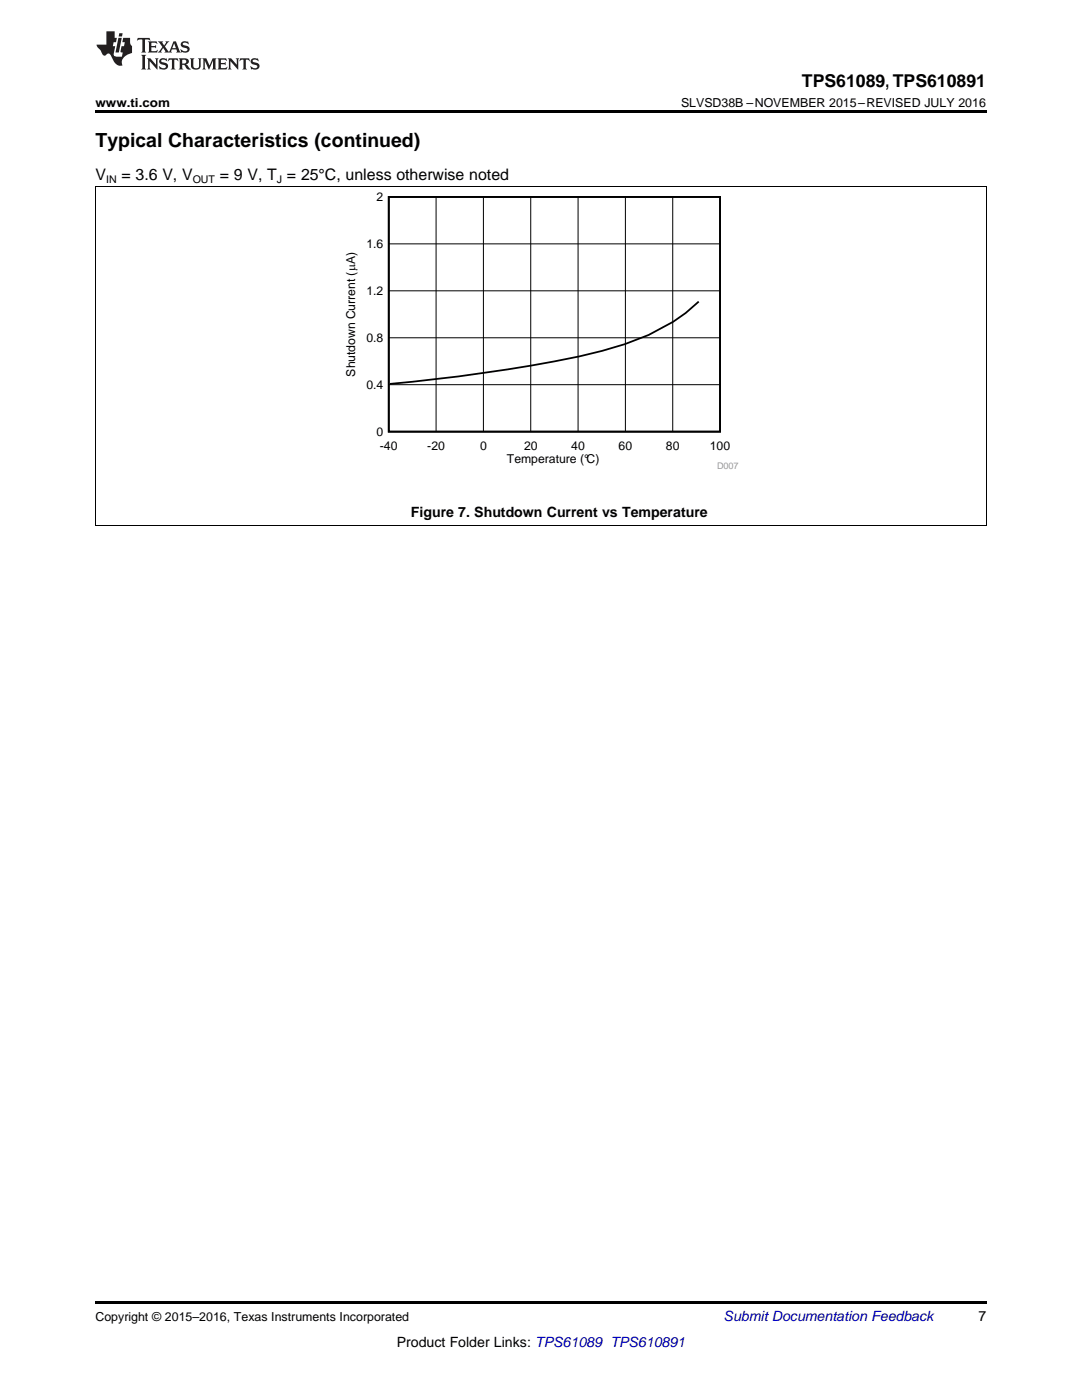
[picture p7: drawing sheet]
<svg xmlns="http://www.w3.org/2000/svg" width="216mm" height="279mm" viewBox="0 0 216 279" stroke-linecap="round" stroke-linejoin="round" font-family="sans-serif">
<path d="M19 259.7h177.8v.5h-177.8z" fill="#000"/>
<path d="M19.1 37.2v67.8M196.8 37.2v67.8M19 104.9h177.8" fill="none" stroke="#000" stroke-width=".2"/>
<path d="M68.5 38.4h78.9v55.2h-78.9z" fill-rule="evenodd" fill="#fff"/>
<path d="M77.6 39.3h66.1v46.8h-66.1zM139.4 60.2a36.7 36.7 0 0 1-14.7 8.5 182 182 0 0 1-28.3 5.7l-4.9 .7-13.7 1.5" fill="none" stroke="#000" stroke-width=".35"/>
<path d="M19 37.2h177.8M87 39.3v46.9M96.5 39.3v46.9M105.9 39.3v46.9M115.3 39.3v46.9M124.8 39.3v46.9M134.2 39.3v46.9M77.6 58h66.1M77.6 48.7h66.1M77.6 76.8h66.1M77.6 67.4h66.1" fill="none" stroke="#000" stroke-width=".2"/>
<path d="M19 22h177.8v.5h-177.8z" fill="#000"/>
<g fill="#231f20">
<path d="M27.5 7.6l-.1 .5 .4-.2h.6v.1v2.1l-.2 .4h1l-.3-.4v-2.1l.1-.1h.5l.5 .2-.2-.5zM29.5 8.3l.2 .3v1.5l-.2 .4h1.8l.2-.6a1.04 1.04 0 0 1-1.3 .2v-.7h.6l.3 .2v-.6l-.3 .2h-.6v-.6l.8-.1 .4 .3-.2-.5zM31.5 8.3l.9 1.1-.9 1.1h.8l-.2-.2 .5-.7 .4 .7-.2 .2h1.5l-.1-.2 .1-.4h.9l.1 .4-.2 .2h1l-.3-.3-.7-1.9h-.5l-.9 2-.8-1 .9-1h-.8l.1 .3-.3 .5-.4-.6 .2-.2zM34.7 8.6l.4 1h-.7zM36.3 8.4a.63 .63 0 0 0-.2 .7 .63 .63 0 0 0 .6 .4l.6 .2 .1 .2a.75 .75 0 0 1-.7 .4 .75 .75 0 0 1-.6-.5l.1 .7 .1-.1a1.11 1.11 0 0 0 1.5-.6 1.13 1.13 0 0 0-1.2-.8l-.1-.4a1.04 1.04 0 0 1 1.2 .2l-.2-.5-.1 .1-.5-.2zM28.2 10.9l.2 .4v2.2l-.2 .4h1l-.3-.4v-2.2l.3-.4zM29.3 11.6l.3 .4v1.5l-.3 .4h.8l-.2-.4v-1.3l1.5 1.7v-1.9l.2-.4h-.7l.2 .4v.9l-1.1-1.3zM32 11.8a.62 .62 0 0 0-.2 .7 .62 .62 0 0 0 .6 .4l.6 .1 .1 .3a.76 .76 0 0 1-.7 .3 .76 .76 0 0 1-.6-.4l.1 .7 .1-.1a1.11 1.11 0 0 0 1.5-.6 1.13 1.13 0 0 0-1.2-.8l-.1-.4a1.04 1.04 0 0 1 1.2 .2l-.2-.6-.1 .1-.5-.1zM33.7 11.6l-.2 .6a.61 .61 0 0 1 .8-.3v1.6l-.2 .4h.9l-.2-.4v-1.6a.63 .63 0 0 1 .8 .3l-.2-.6zM35.6 11.6l.3 .4v1.5l-.3 .4h1l-.2-.2v-.8l.5 .2a.76 .76 0 0 0 1.2 .7l-1-1a.58 .58 0 0 0 .6-.5 .58 .58 0 0 0-.5-.6zM36.4 11.9h.1a.45 .45 0 0 1 .5 .1 .45 .45 0 0 1 .1 .5l-.7 .2zM37.9 11.6l.2 .2a2.17 2.17 0 0 0 .3 1.9 .99 .99 0 0 0 1.6-.6v-1.1l.2-.4h-.7l.2 .2a1.92 1.92 0 0 1-.2 1.8 .6 .6 0 0 1-.9-.5v-1.1l.2-.4zM40.4 11.6l.2 .4v1.5l-.2 .4h.7l-.2-.4v-1.4l.8 1.8 .8-1.8v1.4l-.2 .4h.9l-.2-.4v-1.5l.2-.4h-.8l-.6 1.5-.6-1.5zM43.4 11.6l.2 .4v1.5l-.2 .4h1.8l.2-.6a1.04 1.04 0 0 1-1.3 .1v-.6h.5l.4 .2v-.6l-.4 .2h-.5v-.7h.8l.3 .3-.1-.6zM45.5 11.6l.2 .4v1.5l-.2 .4h.7l-.2-.4v-1.3l1.5 1.7v-1.9l.2-.4h-.7l.2 .4v.9l-1.1-1.3zM47.9 11.6l-.1 .6a.61 .61 0 0 1 .8-.3v1.6l-.3 .4h1l-.3-.4 .1-1.6a.63 .63 0 0 1 .7 .3l-.1-.6zM50.2 11.8a.62 .62 0 0 0-.2 .7 .62 .62 0 0 0 .6 .4l.6 .1 .2 .3a.76 .76 0 0 1-.8 .3 .76 .76 0 0 1-.6-.4l.1 .7 .2-.1a1.11 1.11 0 0 0 1.5-.6 1.13 1.13 0 0 0-1.3-.8l-.1-.4a1.04 1.04 0 0 1 1.2 .2l-.1-.6-.2 .1-.5-.1z"/>
<path d="M21.2 6.3v2.6h-1.9l.1 .4 .7 .9a.91 .91 0 0 0 1 .8 .56 .56 0 0 1 .5-.3 .56 .56 0 0 1 .5 .3l.4 .8a1.53 1.53 0 0 0 1.9 1.2 1.54 1.54 0 0 1 1-2.1l.9-.3v-1.4a1.52 1.52 0 0 1-.3-1.6h-1.4l-.2 .8h.5l-.2 .8h-.4l-.2 1v.2l.4 .1-.2 .8a1.93 1.93 0 0 1-1.6-.3l.3-1.8h-.5l.2-.8h.4l.2-.8h-.4v-1.3zM23.6 7.6l-.6 2.9h.7l.6-2.9zM23.8 6.6l-.1 .7h.6l.2-.7z"/>
</g>
<text font-size="3.9" x="19" y="29.3">Typical Characteristics (continued)</text>
<text font-size="3.5" x="160" y="17.3">TPS61089, TPS610891</text>
<g font-size="3.2">
<text x="19" y="36">V</text>
<text x="24.2" y="36">= 3.6 V, V</text>
<text x="43.9" y="36">= 9 V, T = 25°C, unless otherwise noted</text>
</g>
<g font-size="2.8">
<text x="82" y="103.2">Figure 7. Shutdown Current vs Temperature</text>
<text x="195.3" y="263.6">7</text>
<text x="79.2" y="268.9">Product Folder Links: TPS61089 TPS610891</text>
</g>
<text font-size="2.8" fill="#0000c8" x="144.4" y="263.6">Submit Documentation Feedback</text>
<g font-size="2.5">
<text x="19" y="21.4">www.ti.com</text>
<text x="135.9" y="21.4">SLVSD38B –NOVEMBER 2015–REVISED JULY 2016</text>
<text x="19" y="263.6">Copyright © 2015–2016, Texas Instruments Incorporated</text>
</g>
<g font-size="2.4">
<text x="75.2" y="40.1">2</text>
<text x="73.1" y="49.5">1.6</text>
<text x="73.1" y="58.8">1.2</text>
<text x="73.1" y="68.2">0.8</text>
<text x="70.9" y="75.1" transform="rotate(-90 70.9 75.1)">Shutdown Current (PA)</text>
<text x="73.1" y="77.6">0.4</text>
<text x="75.2" y="86.9">0</text>
<text x="75.8" y="89.7">-40</text>
<text x="85.3" y="89.7">-20</text>
<text x="95.8" y="89.7">0</text>
<text x="104.6" y="89.7">20</text>
<text x="114" y="89.7">40</text>
<text x="123.4" y="89.7">60</text>
<text x="132.9" y="89.7">80</text>
<text x="141.7" y="89.7">100</text>
<text x="101.1" y="92.5">Temperature (°C)</text>
</g>
<g font-size="2.1">
<text x="21.2" y="36.6">IN</text>
<text x="38.5" y="36.6">OUT</text>
<text x="55.2" y="36.6">J</text>
</g>
<text font-size="1.8" fill="#999" x="143.1" y="93.5">D007</text>
</svg>
